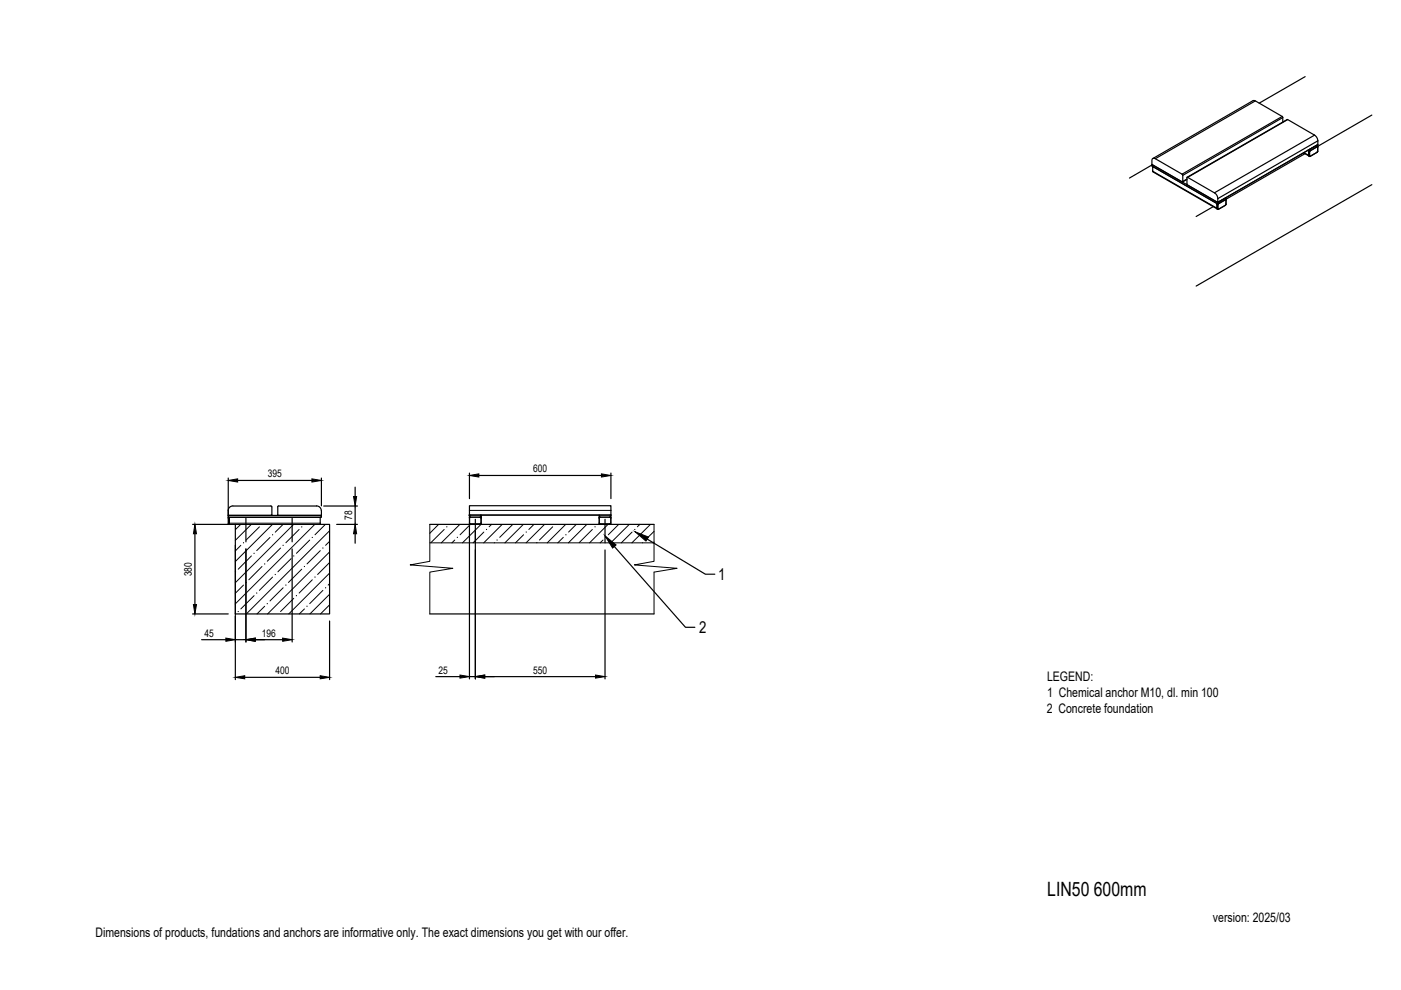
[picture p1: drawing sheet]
<svg xmlns="http://www.w3.org/2000/svg" width="297mm" height="210mm" viewBox="0 0 297 210" stroke-linecap="round" stroke-linejoin="round" font-family="sans-serif">
<!-- layer: SRAFY -->
<g fill="none" stroke="#000" stroke-width=".21">
<path d="M51 111.2l-1.1 1.1M51.1 115.6l-1.2 1.2M53.3 111.2l-3.4 3.4M53.3 117.9l-2.8 2.8M55 111.7l-2.8 2.8M57.2 114l-2.8 2.7M57.8 111.2l-7.9 7.9M59.5 116.2l-2.8 2.8M60 111.2l-1.6 1.6M61.7 118.4l-2.8 2.8M62.3 111.2l-12.4 12.3M63.4 112.3l-2.8 2.8"/>
<path d="M65.7 114.5l-2.8 2.8M66.7 111.2l-16.8 16.8M67.9 116.7l-2.8 2.9M69 111.2l-2.2 2.2M69.9 112.5l-17.7 17.7M69.9 117l-13.2 13.2M69.9 114.8l-.9 .8M69.9 119.3l-2.6 2.5M91.1 111.2v7.8l-4.1 .8 9 .7-4.9 .8v8.9M91.1 115.1h47.6M93 111.2l-1.9 1.9M94.2 112.3l-2.8 2.8"/>
<path d="M96.4 114.5l-.6 .6M97.5 111.2l-3.9 3.9M99.7 111.2l-2.2 2.2M102 111.2l-3.9 3.9M102.6 112.8l-2.3 2.3M104.2 111.2l-.5 .5M104.8 115.1h.1M106.5 111.2l-3.9 3.9M108.7 111.2l-2.8 2.7M111 111.2l-4 3.9M111 113.4l-1.7 1.7M113.2 111.2l-1.1 1.1"/>
<path d="M115.5 111.2l-4 3.9M117.2 111.7l-2.8 2.8M119.4 113.9l-1.1 1.2M119.9 111.2l-3.9 3.9M122.2 111.2l-1.6 1.6M124.4 111.2l-3.9 3.9M125.6 112.3l-2.8 2.8M127.9 114.5l-.7 .6M128.9 111.2l-3.9 3.9M131.2 111.2l-2.2 2.2M133.4 111.2l-3.9 3.9M134 112.8l-2.3 2.3"/>
<path d="M135.7 111.2l-.6 .5M136.3 115.1h-.1M137.9 111.2l-3.9 3.9M138.7 111.2v7.8l-4.2 .8 9.1 .7-4.9 .8v8.9M138.7 114.9l-.2 .2M138.7 112.7l-1.3 1.2M51.6 124.1l-1.7 1.7M53.9 126.3l-2.8 2.8M55.5 120.1l-2.7 2.8M56.1 128.5l-1.6 1.7M57.8 122.4l-2.8 2.8M60 124.6l-2.8 2.8"/>
<path d="M62.3 126.9l-2.8 2.8M64 120.7l-2.8 2.8M64.5 129.1l-1 1.1M66.2 122.9l-2.8 2.8M68.5 125.2l-2.8 2.8M69.9 121.5l-8.7 8.7M69.9 126l-4.2 4.2M69.9 123.8l-.3 .3M69.9 128.2l-1.9 2"/>
</g>
<g fill="#000" stroke="#000" stroke-width=".21">
<circle cx="51.6" cy="115.1" r=".04"/>
<circle cx="56.1" cy="119.6" r=".04"/>
<circle cx="57.8" cy="113.4" r=".04"/>
<circle cx="62.3" cy="117.9" r=".04"/>
<circle cx="66.2" cy="113.9" r=".04"/>
<circle cx="68.5" cy="116.2" r=".04"/>
<circle cx="94.7" cy="111.7" r=".04"/>
<circle cx="97" cy="113.9" r=".04"/>
<circle cx="103.1" cy="112.3" r=".04"/>
<circle cx="113.8" cy="115" r=".04"/>
<circle cx="50.5" cy="129.7" r=".04"/>
<circle cx="54.4" cy="125.7" r=".04"/>
<circle cx="56.7" cy="128" r=".04"/>
<circle cx="65.1" cy="128.5" r=".04"/>
<circle cx="66.8" cy="122.4" r=".04"/>
<circle cx="69" cy="124.6" r=".04"/>
</g>
<!-- layer: OSY -->
<path d="M52.1 109.9v5M61.9 109.9v5M100.8 110.1v5M128.3 110.1v5" fill="none" stroke="#000" stroke-width=".25"/>
<!-- layer: OBRYSOVA -->
<path d="M91.1 111.2h47.6M91.1 130.2h47.6" fill="none" stroke="#000" stroke-width=".25"/>
<!-- layer: 0 -->
<g fill="#000" stroke="#000" stroke-width=".21">
<path d="M41.3 111.2l.4 2h-.7zM48.4 101.9l2-.4v.7zM66.1 101.5l2 .4-2 .3zM75.3 111.2l.3 2h-.6zM75 105.3h.6l-.3 2zM99.5 100.8l2-.3v.6zM127.5 100.5l2 .3-2 .3zM128.3 113.6l2.3 1.9-.7 .7zM134.6 112.7l2.9 1.2-.5 .8zM41 128.2h.7l-.4 2zM47.9 135.3l2 .3-2 .4zM52.1 135.6l2-.3v.7z"/>
<path d="M59.9 135.3l2 .3-2 .4zM49.9 143.6l2-.3v.6zM67.9 143.3l2 .3-2 .3zM97.5 143.1l2 .4-2 .3zM100.8 143.5l2-.4v.7zM126.3 143.1l2 .4-2 .3z"/>
<circle cx="279.3" cy="31.1" r=".11"/>
<circle cx="99.5" cy="109.2" r=".11"/>
</g>
<g fill="none" stroke="#000" stroke-width=".25">
<path d="M276.7 16.2l-9.7 5.7M244.3 34.9l14 8M244.3 34.9v.3M244.3 35l-4.8 2.8M244.3 34.9v.3l13.8 8M244.4 35.3l13.6 7.9v1l-13.6-7.9zM244.4 36.3v.1M244.5 36.4l13.5 7.9M250.6 36.9l.2 .3M250.8 38.5l-.2 .1M250.8 37.2v1.3M251.6 39l.2 .2"/>
<path d="M251.7 38l-1 .6M251.7 37.7v1.3M251.7 38l-.9 .5M251.8 37.6l-.2 .1M251.8 37.6l21.2-12.2 5.7 3.3-21.2 12.2zM266.2 21.4h-.6l-21.2 12.2M271.8 24.7l.2 .2M271.9 24.7l-21.3 12.2-5.9-3.4a.42 .42 0 0 0-.5 .6l.1 .8M271.9 24.7l-5.7-3.3-21.3 12.2M272 24.9l-21.2 12.3M272 24.9v1M273 25.3l-21.3 12.3"/>
<path d="M276.4 32.4l1.1 .6M276.4 32.4l1.1 .5M276.7 32.6l-16.8 9.7M277.5 32.1l.1 .1v.9l-.1-.1zM277.5 33l.3 .1M277.5 31.9v.2M277.6 31.7v.3l-.3-.2 .2 .1v1M277.6 32h.1M277.6 32.2h.1M277.6 32v.2M277.7 33.1h.1M277.7 32.2l-.1 .9"/>
<path d="M277.7 31.6l-.1 .1M277.7 31.7l1.6-1v.3l-1.6 1zM277.8 31.9v.1M278.7 28.6a1.53 1.53 0 0 1 .7 1.3M279.2 31.1l.2 .1M279.2 31.1l-1.5 1.1M279.3 32.3l-1.5 .9M279.3 31.1h.1M279.3 31.1l.1 .1M279.4 30.7h-.1M279.4 32.1l-.1 .2M279.4 30.7l-.1 .3"/>
<path d="M279.4 31.2h.1M279.4 31.2v.9M279.4 30.6v.1M279.4 30.7l-21.2 12.2M290.9 39.2l-37.3 21.5M290.9 24.4l-11.6 6.7M257.2 43.8l-3.6 2.1M257.5 40.9a1.53 1.53 0 0 1 .7 1.2M258 44.2l.2 .2M258 43.3v.9l.2 .1v-.9M258 43.3l.2 .1M258.1 43.2l-.1 .1"/>
<path d="M258.1 43.2h.2M258.1 42.9v.3M258.2 43.4h.1M258.2 43.2l-.1 .2M258.2 42.1l21.2-12.2v.7l-21.2 12.3zM258.2 44.3l.1 .1M258.2 43.4v.9M258.3 42.9l1.6-1v.4l-1.6 .9M258.3 42.9v.3M258.3 43.2h.1M258.3 43.2l-.1 .2M258.3 44.3v.1"/>
<path d="M259.8 42.3v.1M259.8 42.3l.1 .1M259.8 43.5h.1M259.8 43.5l-1.5 .9M259.8 42.4l-1.5 .8M259.9 42.3h.1M259.9 42.3v.1M259.9 41.9h.1M259.9 43.3l-.1 .2M259.9 41.9v.4M259.9 42.4h.1M259.9 43.3h.1"/>
<path d="M259.9 42.4v.9M40.8 111.2h7.6M41.3 113.2v15M48.4 109.2v.1M48.4 101.4v8.1M48.4 109.7v1.5M48.4 109.3v.4h19.7v-.4M48.4 109.3h19.7M48.6 110.9v-1.2h19.3v1.5M48.6 109.9v1.3h-.2M48.6 111.2h1.3M49.9 111.2h20v19h-20z"/>
<path d="M49.9 115.6v28.5M50.4 101.9h15.7M52.1 116.4v19.7M57.4 107.3l.2 .2M57.4 107.3h-8a1.01 1.01 0 0 0-1 1M57.6 109.1l-.2 .2M57.6 107.5v1.6M58.9 107.5v1.6l.2 .2M59.1 107.3l-.2 .2M59.1 107.3h8a1.01 1.01 0 0 1 1 1M61.9 116.4v19.7M68.1 109.2v.1"/>
<path d="M68.1 101.4v5.8M68.1 108.3v.9M68.6 107.3h7.2M71.4 111.2h4.4M75.3 103.3v2M75.3 107.3v3.9M75.3 113.2v2M99.5 109.2v-2h30v2M99.5 100.3v5.4M99.5 109.6v1.3M99.5 111.5v32.4M99.7 109.6l-.2 .2"/>
<path d="M100.8 112.6v31.3M101.5 100.8h26M101.8 109.6l.2 .2M102 109.2v1.9h-2.3l-.2-.2M127 110.9l.2 .2h2.1M127 109.2h2.5v.4h-2.5zM127 109.2h-27.5v.4h2.5M127 109.6v1.3M127.2 109.6l-.2 .2M128.3 116.6v27.3M129.3 109.6l.2 .2M129.5 110.9l-.2 .2"/>
<path d="M129.5 100.3v5.4M129.5 109.6v1.3M130.2 115.9l15.1 17.1h2M137.2 114.3l12.3 7.4h2.1M40.8 130.2h7.6M42.7 135.6h5.2M49.9 135.6h2.2M54.1 135.6h5.8M69.9 131.7v12.4M51.9 143.6h16M92.4 143.5h5.1M99.5 143.5h1.3"/>
<path d="M102.8 143.5h23.5"/>
</g>
<g fill="none" stroke="#000" stroke-width=".21">
<path d="M48.4 109.7v.2M48.5 109.3v.4M48.6 109.9h-.2v1.1M48.6 110.9h19.3M48.6 111h-.2v.2M68 109.3v.4M99.5 109.2h30M99.5 108.2h30M99.6 109.2v.4M99.7 109.7l-.1 .1-.1 1.1 .2 .2M99.7 111.1h2.1M99.7 109.7h2.1"/>
<path d="M99.7 109.6v.1M99.7 111.1h.1M101.8 109.7l.2 .1M101.8 109.6v.1M101.8 111.1h.1M101.9 109.2v.4M102 110.9h.1M102 109.8h.1M102 109.8v1.1M102 110.9l-.2 .2M127.1 109.2v.4M127.2 109.7l-.2 .1v1.1l.2 .2"/>
<path d="M127.2 109.6v.1M127.2 111.1h.1M127.2 111.1h2.1M129.3 109.7l.2 .1M129.3 109.6l-2.1 .1M129.3 111.1h.1M129.4 109.2v.4M129.5 110.9l-.2 .2M129.5 109.8v1.1"/>
</g>
<g fill="#fff" stroke="#fff" stroke-width=".35">
<path d="M256.5 196.4h14.2v3.6h-14.2z"/>
<path d="M221.4 117.8h12.5v3.6h-12.5z"/>
<path d="M221.4 120.6h36.7v3.6h-36.7z"/>
<path d="M221.4 123.8h20v3.6h-20z"/>
<path d="M19.8 192.6h137.8v3.6h-137.8z"/>
<path d="M256.6 188.4h25.7v2.4h-25.7z"/>
<path d="M256.6 186.4h30.7v2.4h-30.7z"/>
</g>
<text font-size="4.2" x="222" y="189.9">LIN50 600mm</text>
<g font-size="3.5">
<text x="152.3" y="123">1</text>
<text x="148.3" y="134.3">2</text>
</g>
<g font-size="2.8">
<text x="222" y="144.4">LEGEND:</text>
<text x="222" y="147.9">1 Chemical anchor M10, dl. min 100</text>
<text x="221.9" y="151.1">2 Concrete foundation</text>
<text x="257.2" y="195.4">version: 2025/03</text>
<text x="20.2" y="198.6">Dimensions of products, fundations and anchors are informative only. The exact dimensions you get with our offer.</text>
</g>
<g font-size="2.2">
<text x="56.8" y="101.2">395</text>
<text x="113" y="100.2">600</text>
<text x="74.6" y="110.2" transform="rotate(-90 74.6 110.2)">78</text>
<text x="40.7" y="122.2" transform="rotate(-90 40.7 122.2)">380</text>
<text x="43.3" y="135">45</text>
<text x="55.5" y="135">196</text>
<text x="58.4" y="143">400</text>
<text x="93" y="142.8">25</text>
<text x="113" y="142.8">550</text>
</g>
</svg>
